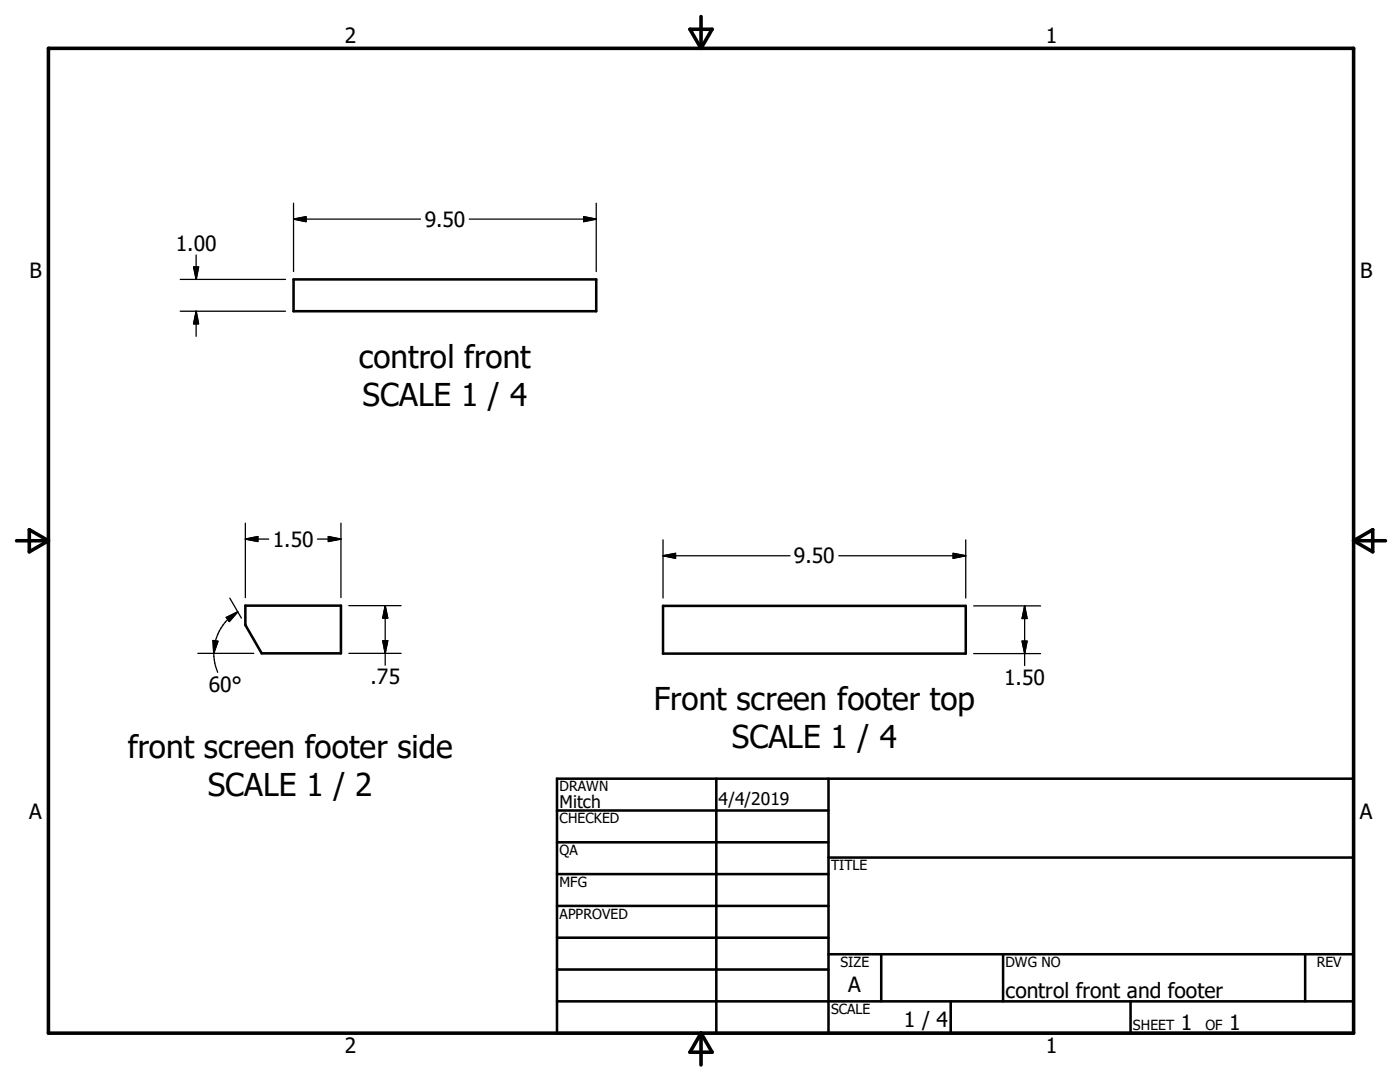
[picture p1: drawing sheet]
<svg xmlns="http://www.w3.org/2000/svg" width="279mm" height="216mm" viewBox="0 0 279 216" stroke-linecap="round" stroke-linejoin="round" font-family="sans-serif">
<g fill="none" stroke="#000" stroke-width=".51">
<path d="M58.6 55.8h60.4v6.3h-60.4zM49 120.8h19v9.6h-15.8l-3.2-5.7zM132.3 120.9h60.4v9.5h-60.4zM111.2 155.4h158.9v50.8h-158.9zM143 155.4v50.8M165.3 155.4v50.8M111.2 161.7h54.1M111.2 168.1h54.1M111.2 174.4h54.1M165.3 171.1h104.8M111.2 180.8h54.1M111.2 187.1h54.1"/>
<path d="M111.2 193.5h54.1M111.2 199.8h158.9M165.3 190.4h104.8M175.9 190.4v9.4M189.7 199.8v6.4M200.2 190.4v9.4M225.6 199.8v6.4M260.5 190.4v9.4"/>
</g>
<path d="M9.7 9.6h260.4v196.6h-260.4zM137.7 5.8h4.4l-2.2 3.8zM139.9 3.3v6.3M3.3 107.9h6.4M5.8 105.7l3.9 2.2-3.9 2.2zM270.1 107.9h6.4M270.1 107.9l3.9-2.2v4.4zM139.9 206.2v6.3M139.9 206.2l2.2 3.8h-4.4z" fill="none" stroke="#000" stroke-width=".71"/>
<g fill="none" stroke="#000" stroke-width=".25">
<path d="M36 55.8h21M38.6 53.3h1l-.5 2.5zM39.1 50.9v4.9M58.6 43.7h25.3M58.6 43.7l2.5-.5v1zM58.6 40.5v13.7M93.7 43.7h25.3M116.5 43.2l2.5 .5-2.5 .5zM119 40.5v13.7M36 62.1h21M39.1 62.1v5M39.1 62.1l.5 2.5h-1z"/>
<path d="M45.9 119.4l2.3 3.9M49 107.6h4.6M49 107.6l2.5-.5v1zM49 104.4v14.8M63.4 107.6h4.6M65.5 107.1l2.5 .5-2.5 .5zM68 104.4v14.8M132.3 110.9h25.4M132.3 110.9l2.5-.5v1zM132.3 107.7v11.6M167.4 110.9h25.3M190.2 110.4l2.5 .5-2.5 .5z"/>
<path d="M192.7 107.7v11.6M39.5 130.4h11.1M42.5 127.8l1 .2-.8 2.4zM42.7 130.4l.2 1.9 .5 1.9M45.2 123.2l2.2-1.1-1.6 1.9zM47.4 122.1a9.5 9.5 0 0 0-3.9 4.4l-.5 1.4-.3 2.5M69.6 120.8h10.4M69.6 130.4h10.4M76.4 127.9h1l-.5 2.5zM76.9 120.8v11.9M76.9 120.8l.5 2.5h-1zM194.3 120.9h13.4"/>
<path d="M194.3 130.4h13.4M204 127.9h1l-.5 2.5zM204.5 120.9v11.9M204.5 120.9l.5 2.5h-1z"/>
</g>
<g fill="#000" stroke="#000" stroke-width=".25">
<path d="M38.6 53.3h1l-.5 2.5zM58.6 43.7l2.5-.5v1zM116.5 43.2l2.5 .5-2.5 .5zM39.1 62.1l.5 2.5h-1zM49 107.6l2.5-.5v1zM65.5 107.1l2.5 .5-2.5 .5zM132.3 110.9l2.5-.5v1zM190.2 110.4l2.5 .5-2.5 .5zM42.5 127.8l1 .2-.8 2.4zM45.2 123.2l2.2-1.1-1.6 1.9zM76.4 127.9h1l-.5 2.5zM76.9 120.8l.5 2.5h-1z"/>
<path d="M204 127.9h1l-.5 2.5zM204.5 120.9l.5 2.5h-1z"/>
</g>
<g font-size="6.3">
<text x="71.6" y="73.4">control front</text>
<text x="72.3" y="80.9">SCALE 1 / 4</text>
<text x="130.5" y="141.7">Front screen footer top</text>
<text x="146" y="149.2">SCALE 1 / 4</text>
<text x="25.5" y="151.3">front screen footer side</text>
<text x="41.4" y="158.8">SCALE 1 / 2</text>
</g>
<g font-size="4.2">
<text x="68.8" y="8.7">2</text>
<text x="208.7" y="8.7">1</text>
<text x="84.8" y="45.3">9.50</text>
<text x="35.1" y="50">1.00</text>
<text x="5.9" y="55.5">B</text>
<text x="271.4" y="55.5">B</text>
<text x="54.4" y="109">1.50</text>
<text x="158.5" y="112.4">9.50</text>
<text x="74" y="136.6">.75</text>
<text x="200.4" y="136.7">1.50</text>
<text x="41.7" y="138">60°</text>
<text x="5.8" y="163.4">A</text>
<text x="271.4" y="163.4">A</text>
<text x="169.3" y="197.9">A</text>
<text x="200.7" y="199.2">control front and footer</text>
<text x="180.4" y="205">1 / 4</text>
<text x="235.7" y="205.6">1</text>
<text x="245.3" y="205.6">1</text>
<text x="68.8" y="210.2">2</text>
<text x="208.7" y="210.2">1</text>
</g>
<g font-size="3.5">
<text x="111.7" y="161.2">Mitch</text>
<text x="143.4" y="160.7">4/4/2019</text>
</g>
<g font-size="2.8">
<text x="111.7" y="157.9">DRAWN</text>
<text x="111.7" y="164.3">CHECKED</text>
<text x="111.7" y="170.6">QA</text>
<text x="165.9" y="173.7">TITLE</text>
<text x="111.7" y="177">MFG</text>
<text x="111.7" y="183.3">APPROVED</text>
<text x="167.7" y="193">SIZE</text>
<text x="200.7" y="193">DWG NO</text>
<text x="262.8" y="192.9">REV</text>
<text x="165.9" y="202.4">SCALE</text>
<text x="226.1" y="205.6">SHEET</text>
<text x="240.6" y="205.6">OF</text>
</g>
</svg>
